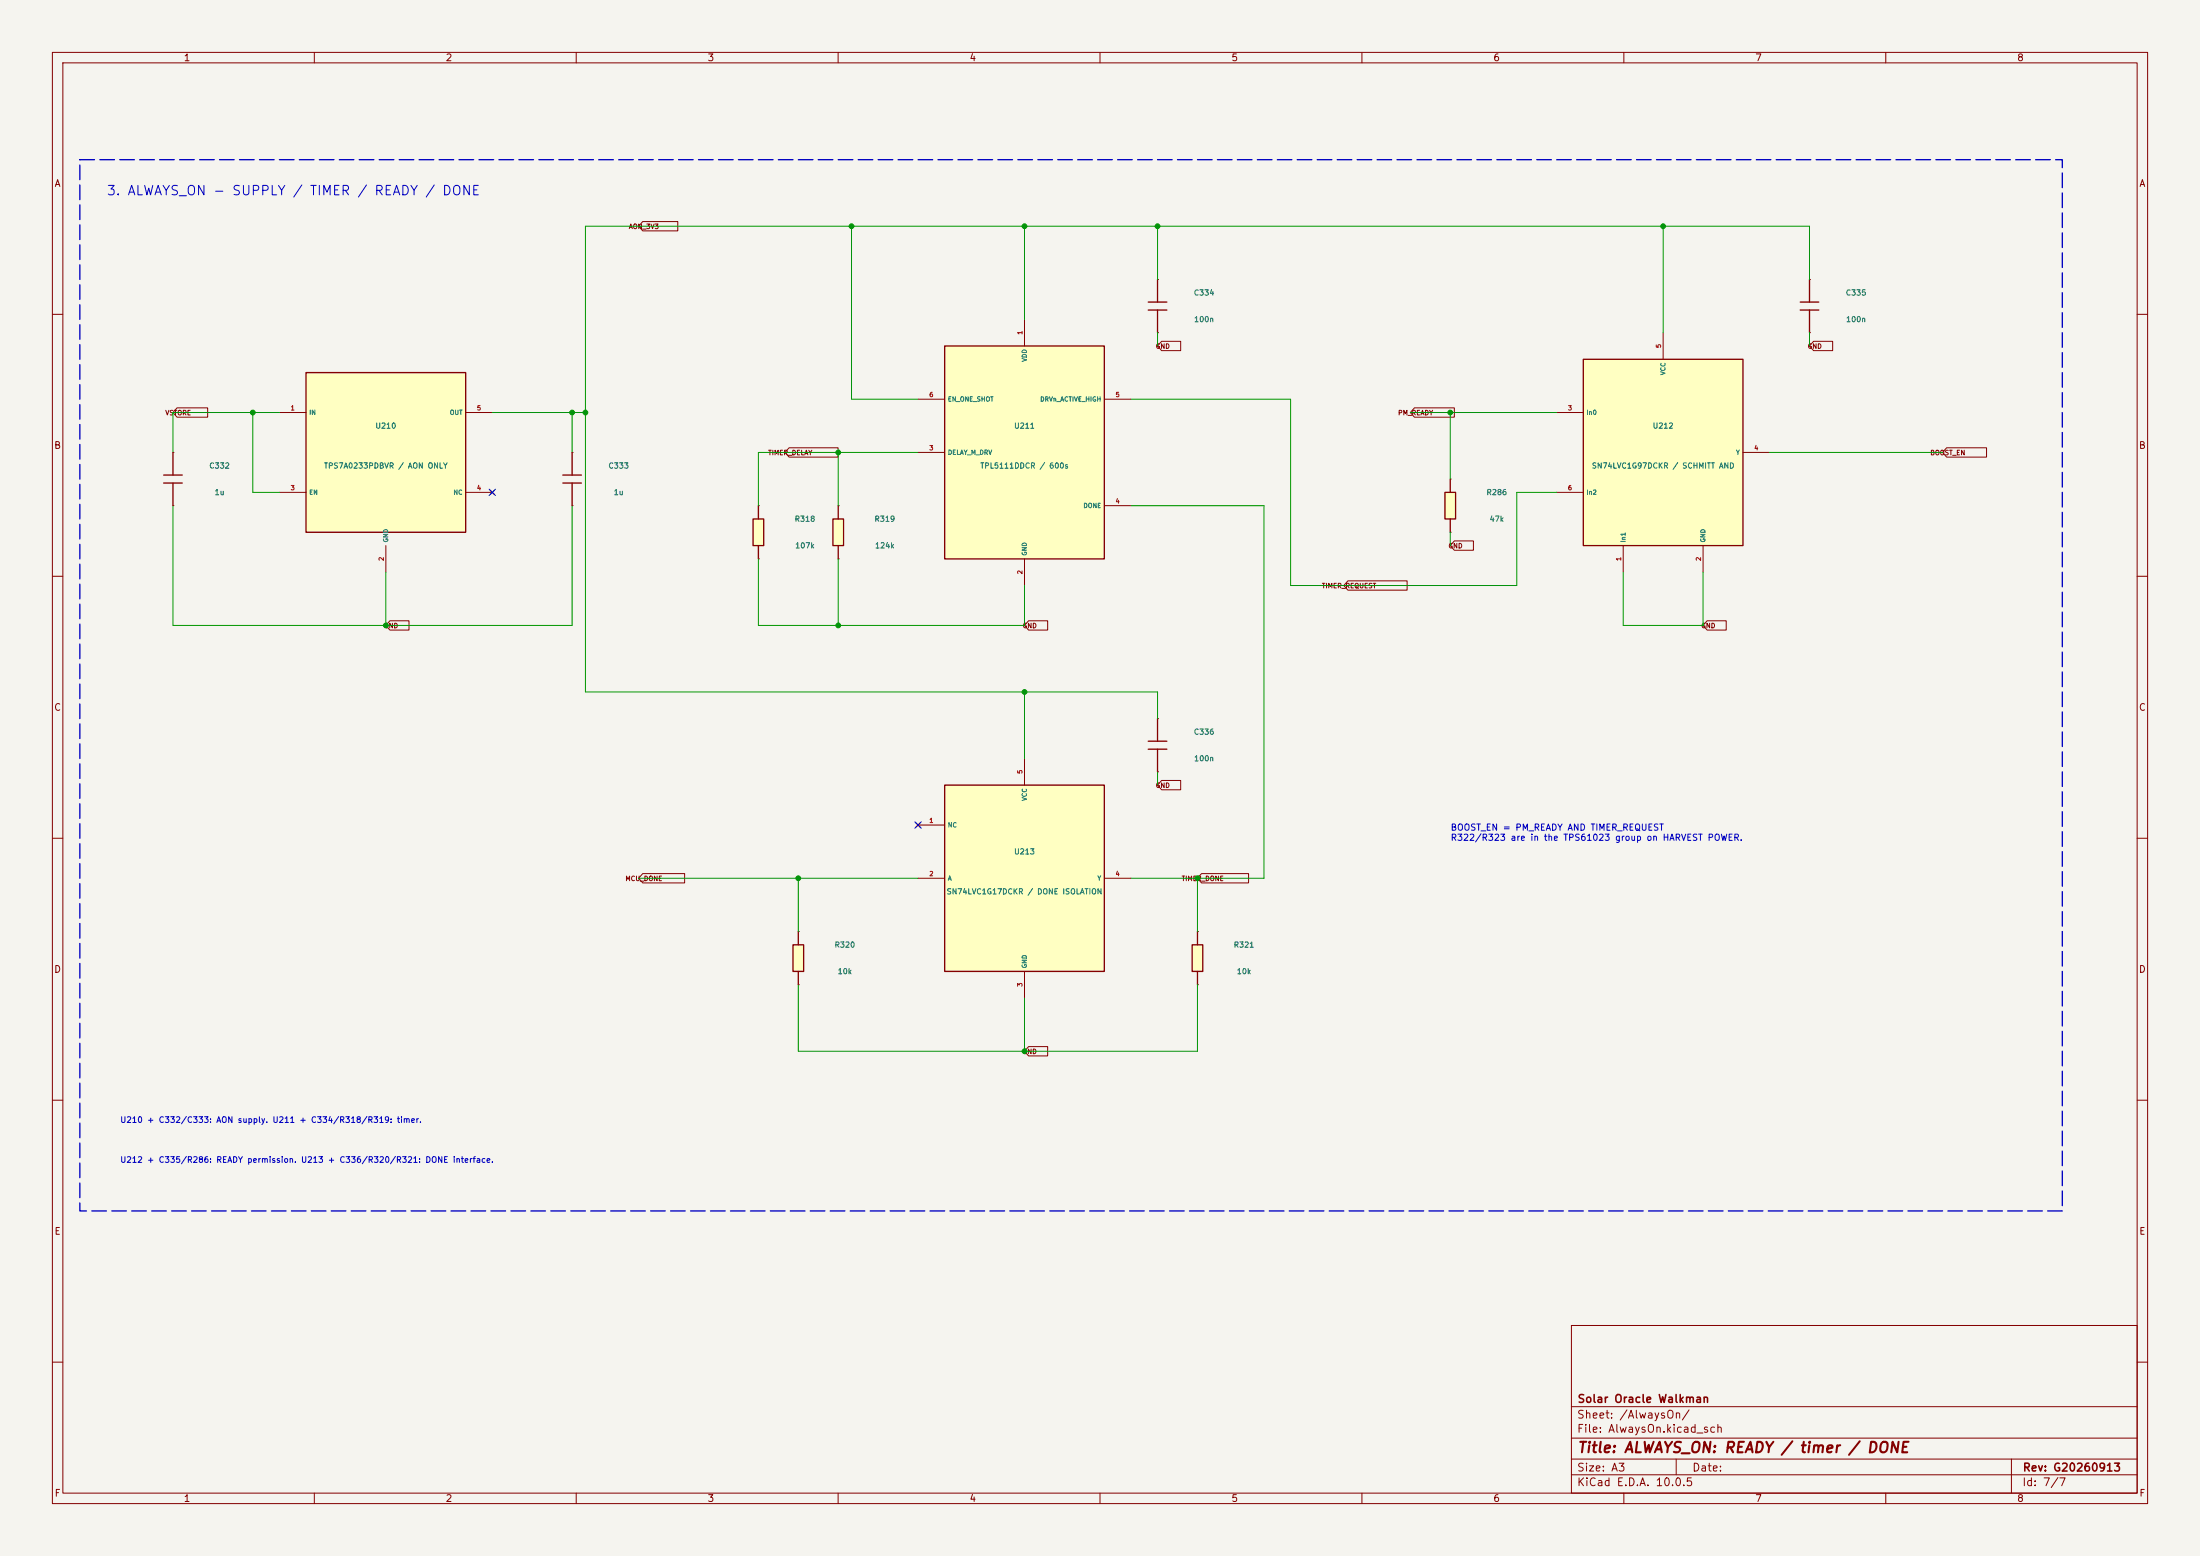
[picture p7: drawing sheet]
(kicad_sch
 (version 20260306)
 (generator "eeschema")
 (generator_version "10.0")
 (paper "A3")
 (title_block
  (title "ALWAYS_ON: READY / timer / DONE")
  (rev "G20260913")
  (company "Solar Oracle Walkman"))
 (lib_symbols
  (symbol "solar_oracle:C"
   (pin_numbers (hide yes))
   (pin_names
    (offset 0) (hide yes)) (exclude_from_sim no) (in_bom yes) (on_board yes)
   (in_pos_files yes)
   (duplicate_pin_numbers_are_jumpers no)
   (property "Reference" "U" (at 0 7.62 0) (show_name no) (do_not_autoplace no) (effects (font (size 1.27 1.27))))
   (property "Value" "C" (at 0 -7.62 0) (show_name no) (do_not_autoplace no) (effects (font (size 1.27 1.27))))
   (property "Footprint" "" (at 0 0 0) (show_name no) (do_not_autoplace no) (hide yes) (effects (font (size 1.27 1.27))))
   (property "Datasheet" "" (at 0 0 0) (show_name no) (do_not_autoplace no) (hide yes) (effects (font (size 1.27 1.27))))
   (property "Description" "" (at 0 0 0) (show_name no) (do_not_autoplace no) (hide yes) (effects (font (size 1.27 1.27))))
   (symbol "C_0_1"
    (polyline (pts (xy -5.08 0) (xy -0.762 0)) (stroke (width 0.254) (type default)) (fill (type none)))
    (polyline (pts (xy -0.762 -1.778) (xy -0.762 1.778)) (stroke (width 0.254) (type default)) (fill (type none)))
    (polyline (pts (xy 0.762 0) (xy 5.08 0)) (stroke (width 0.254) (type default)) (fill (type none)))
    (polyline (pts (xy 0.762 -1.778) (xy 0.762 1.778)) (stroke (width 0.254) (type default)) (fill (type none))))
   (symbol "C_1_1"
    (pin passive line (at -5.08 0 0) (length 0) (name "1" (effects (font (size 1.016 1.016)))) (number "1" (effects (font (size 0.889 0.889)))))
    (pin passive line (at 5.08 0 180) (length 0) (name "2" (effects (font (size 1.016 1.016)))) (number "2" (effects (font (size 0.889 0.889))))))
   (embedded_fonts no))
  (symbol "solar_oracle:PWRGROUP_U10"
   (pin_names
    (offset 0.5)) (exclude_from_sim no) (in_bom yes) (on_board yes)
   (in_pos_files yes)
   (duplicate_pin_numbers_are_jumpers no)
   (property "Reference" "U" (at 0 0 0) (show_name no) (do_not_autoplace no) (effects (font (size 1.016 1.016))))
   (property "Value" "PWRGROUP_U10" (at 0 0 0) (show_name no) (do_not_autoplace no) (effects (font (size 1.016 1.016))))
   (property "Footprint" "" (at 0 0 0) (show_name no) (do_not_autoplace no) (hide yes) (effects (font (size 1.27 1.27))))
   (property "Datasheet" "" (at 0 0 0) (show_name no) (do_not_autoplace no) (hide yes) (effects (font (size 1.27 1.27))))
   (property "Description" "" (at 0 0 0) (show_name no) (do_not_autoplace no) (hide yes) (effects (font (size 1.27 1.27))))
   (symbol "PWRGROUP_U10_0_1"
    (rectangle (start -15.24 15.24) (end 15.24 -15.24) (stroke (width 0.254) (type default)) (fill (type background))))
   (symbol "PWRGROUP_U10_1_1"
    (pin power_in line (at -20.32 7.62 0) (length 5.08) (name "IN" (effects (font (size 0.85 0.85)))) (number "1" (effects (font (size 0.85 0.85)))))
    (pin power_in line (at 0 -22.86 90) (length 5.08) (name "GND" (effects (font (size 0.85 0.85)))) (number "2" (effects (font (size 0.85 0.85)))))
    (pin input line (at -20.32 -7.62 0) (length 5.08) (name "EN" (effects (font (size 0.85 0.85)))) (number "3" (effects (font (size 0.85 0.85)))))
    (pin no_connect line (at 20.32 -7.62 180) (length 5.08) (name "NC" (effects (font (size 0.85 0.85)))) (number "4" (effects (font (size 0.85 0.85)))))
    (pin power_out line (at 20.32 7.62 180) (length 5.08) (name "OUT" (effects (font (size 0.85 0.85)))) (number "5" (effects (font (size 0.85 0.85))))))
   (embedded_fonts no))
  (symbol "solar_oracle:PWRGROUP_U11"
   (pin_names
    (offset 0.5)) (exclude_from_sim no) (in_bom yes) (on_board yes)
   (in_pos_files yes)
   (duplicate_pin_numbers_are_jumpers no)
   (property "Reference" "U" (at 0 0 0) (show_name no) (do_not_autoplace no) (effects (font (size 1.016 1.016))))
   (property "Value" "PWRGROUP_U11" (at 0 0 0) (show_name no) (do_not_autoplace no) (effects (font (size 1.016 1.016))))
   (property "Footprint" "" (at 0 0 0) (show_name no) (do_not_autoplace no) (hide yes) (effects (font (size 1.27 1.27))))
   (property "Datasheet" "" (at 0 0 0) (show_name no) (do_not_autoplace no) (hide yes) (effects (font (size 1.27 1.27))))
   (property "Description" "" (at 0 0 0) (show_name no) (do_not_autoplace no) (hide yes) (effects (font (size 1.27 1.27))))
   (symbol "PWRGROUP_U11_0_1"
    (rectangle (start -15.24 20.32) (end 15.24 -20.32) (stroke (width 0.254) (type default)) (fill (type background))))
   (symbol "PWRGROUP_U11_1_1"
    (pin power_in line (at 0 25.4 270) (length 5.08) (name "VDD" (effects (font (size 0.85 0.85)))) (number "1" (effects (font (size 0.85 0.85)))))
    (pin power_in line (at 0 -25.4 90) (length 5.08) (name "GND" (effects (font (size 0.85 0.85)))) (number "2" (effects (font (size 0.85 0.85)))))
    (pin passive line (at -20.32 0 0) (length 5.08) (name "DELAY_M_DRV" (effects (font (size 0.85 0.85)))) (number "3" (effects (font (size 0.85 0.85)))))
    (pin input line (at 20.32 -10.16 180) (length 5.08) (name "DONE" (effects (font (size 0.85 0.85)))) (number "4" (effects (font (size 0.85 0.85)))))
    (pin output line (at 20.32 10.16 180) (length 5.08) (name "DRVn_ACTIVE_HIGH" (effects (font (size 0.85 0.85)))) (number "5" (effects (font (size 0.85 0.85)))))
    (pin input line (at -20.32 10.16 0) (length 5.08) (name "EN_ONE_SHOT" (effects (font (size 0.85 0.85)))) (number "6" (effects (font (size 0.85 0.85))))))
   (embedded_fonts no))
  (symbol "solar_oracle:PWRGROUP_U12"
   (pin_names
    (offset 0.5)) (exclude_from_sim no) (in_bom yes) (on_board yes)
   (in_pos_files yes)
   (duplicate_pin_numbers_are_jumpers no)
   (property "Reference" "U" (at 0 0 0) (show_name no) (do_not_autoplace no) (effects (font (size 1.016 1.016))))
   (property "Value" "PWRGROUP_U12" (at 0 0 0) (show_name no) (do_not_autoplace no) (effects (font (size 1.016 1.016))))
   (property "Footprint" "" (at 0 0 0) (show_name no) (do_not_autoplace no) (hide yes) (effects (font (size 1.27 1.27))))
   (property "Datasheet" "" (at 0 0 0) (show_name no) (do_not_autoplace no) (hide yes) (effects (font (size 1.27 1.27))))
   (property "Description" "" (at 0 0 0) (show_name no) (do_not_autoplace no) (hide yes) (effects (font (size 1.27 1.27))))
   (symbol "PWRGROUP_U12_0_1"
    (rectangle (start -15.24 17.78) (end 15.24 -17.78) (stroke (width 0.254) (type default)) (fill (type background))))
   (symbol "PWRGROUP_U12_1_1"
    (pin input line (at -7.62 -22.86 90) (length 5.08) (name "In1" (effects (font (size 0.85 0.85)))) (number "1" (effects (font (size 0.85 0.85)))))
    (pin power_in line (at 7.62 -22.86 90) (length 5.08) (name "GND" (effects (font (size 0.85 0.85)))) (number "2" (effects (font (size 0.85 0.85)))))
    (pin input line (at -20.32 7.62 0) (length 5.08) (name "In0" (effects (font (size 0.85 0.85)))) (number "3" (effects (font (size 0.85 0.85)))))
    (pin output line (at 20.32 0 180) (length 5.08) (name "Y" (effects (font (size 0.85 0.85)))) (number "4" (effects (font (size 0.85 0.85)))))
    (pin power_in line (at 0 22.86 270) (length 5.08) (name "VCC" (effects (font (size 0.85 0.85)))) (number "5" (effects (font (size 0.85 0.85)))))
    (pin input line (at -20.32 -7.62 0) (length 5.08) (name "In2" (effects (font (size 0.85 0.85)))) (number "6" (effects (font (size 0.85 0.85))))))
   (embedded_fonts no))
  (symbol "solar_oracle:PWRGROUP_U13"
   (pin_names
    (offset 0.5)) (exclude_from_sim no) (in_bom yes) (on_board yes)
   (in_pos_files yes)
   (duplicate_pin_numbers_are_jumpers no)
   (property "Reference" "U" (at 0 0 0) (show_name no) (do_not_autoplace no) (effects (font (size 1.016 1.016))))
   (property "Value" "PWRGROUP_U13" (at 0 0 0) (show_name no) (do_not_autoplace no) (effects (font (size 1.016 1.016))))
   (property "Footprint" "" (at 0 0 0) (show_name no) (do_not_autoplace no) (hide yes) (effects (font (size 1.27 1.27))))
   (property "Datasheet" "" (at 0 0 0) (show_name no) (do_not_autoplace no) (hide yes) (effects (font (size 1.27 1.27))))
   (property "Description" "" (at 0 0 0) (show_name no) (do_not_autoplace no) (hide yes) (effects (font (size 1.27 1.27))))
   (symbol "PWRGROUP_U13_0_1"
    (rectangle (start -15.24 17.78) (end 15.24 -17.78) (stroke (width 0.254) (type default)) (fill (type background))))
   (symbol "PWRGROUP_U13_1_1"
    (pin no_connect line (at -20.32 10.16 0) (length 5.08) (name "NC" (effects (font (size 0.85 0.85)))) (number "1" (effects (font (size 0.85 0.85)))))
    (pin input line (at -20.32 0 0) (length 5.08) (name "A" (effects (font (size 0.85 0.85)))) (number "2" (effects (font (size 0.85 0.85)))))
    (pin power_in line (at 0 -22.86 90) (length 5.08) (name "GND" (effects (font (size 0.85 0.85)))) (number "3" (effects (font (size 0.85 0.85)))))
    (pin output line (at 20.32 0 180) (length 5.08) (name "Y" (effects (font (size 0.85 0.85)))) (number "4" (effects (font (size 0.85 0.85)))))
    (pin power_in line (at 0 22.86 270) (length 5.08) (name "VCC" (effects (font (size 0.85 0.85)))) (number "5" (effects (font (size 0.85 0.85))))))
   (embedded_fonts no))
  (symbol "solar_oracle:R"
   (pin_numbers (hide yes))
   (pin_names
    (offset 0) (hide yes)) (exclude_from_sim no) (in_bom yes) (on_board yes)
   (in_pos_files yes)
   (duplicate_pin_numbers_are_jumpers no)
   (property "Reference" "U" (at 0 7.62 0) (show_name no) (do_not_autoplace no) (effects (font (size 1.27 1.27))))
   (property "Value" "R" (at 0 -7.62 0) (show_name no) (do_not_autoplace no) (effects (font (size 1.27 1.27))))
   (property "Footprint" "" (at 0 0 0) (show_name no) (do_not_autoplace no) (hide yes) (effects (font (size 1.27 1.27))))
   (property "Datasheet" "" (at 0 0 0) (show_name no) (do_not_autoplace no) (hide yes) (effects (font (size 1.27 1.27))))
   (property "Description" "" (at 0 0 0) (show_name no) (do_not_autoplace no) (hide yes) (effects (font (size 1.27 1.27))))
   (symbol "R_0_1"
    (polyline (pts (xy -5.08 0) (xy -2.54 0)) (stroke (width 0.254) (type default)) (fill (type none)))
    (rectangle (start -2.54 1.016) (end 2.54 -1.016) (stroke (width 0.254) (type default)) (fill (type background)))
    (polyline (pts (xy 2.54 0) (xy 5.08 0)) (stroke (width 0.254) (type default)) (fill (type none))))
   (symbol "R_1_1"
    (pin passive line (at -5.08 0 0) (length 0) (name "1" (effects (font (size 1.016 1.016)))) (number "1" (effects (font (size 0.889 0.889)))))
    (pin passive line (at 5.08 0 180) (length 0) (name "2" (effects (font (size 1.016 1.016)))) (number "2" (effects (font (size 0.889 0.889))))))
   (embedded_fonts no)))
 (polyline
  (pts (xy 15.24 30.48) (xy 393.7 30.48) (xy 393.7 231.14) (xy 15.24 231.14) (xy 15.24 30.48))
  (stroke (width 0.254) (type dash))
  (fill (type none)))
 (text "U212 + C335/R286: READY permission. U213 + C336/R320/R321: DONE interface."
  (exclude_from_sim no)
  (at 22.86 220.98 0)
  (effects (font (size 1.1 1.1)) (justify left top)))
 (text "U210 + C332/C333: AON supply. U211 + C334/R318/R319: timer."
  (exclude_from_sim no)
  (at 22.86 213.36 0)
  (effects (font (size 1.1 1.1)) (justify left top)))
 (text "3. ALWAYS_ON - SUPPLY / TIMER / READY / DONE"
  (exclude_from_sim no)
  (at 20.32 35.56 0)
  (effects (font (size 1.8 1.8)) (justify left top)))
 (text "BOOST_EN = PM_READY AND TIMER_REQUEST\nR322/R323 are in the TPS61023 group on HARVEST POWER."
  (exclude_from_sim no)
  (at 276.86 157.48 0)
  (effects (font (size 1.2 1.2)) (justify left top)))
 (junction
  (at 160.02 119.38)
  (diameter 0)
  (color 0 0 0 0))
 (junction
  (at 111.76 78.74)
  (diameter 0)
  (color 0 0 0 0))
 (junction
  (at 152.4 167.64)
  (diameter 0)
  (color 0 0 0 0))
 (junction
  (at 160.02 86.36)
  (diameter 0)
  (color 0 0 0 0))
 (junction
  (at 195.58 43.18)
  (diameter 0)
  (color 0 0 0 0))
 (junction
  (at 276.86 78.74)
  (diameter 0)
  (color 0 0 0 0))
 (junction
  (at 162.56 43.18)
  (diameter 0)
  (color 0 0 0 0))
 (junction
  (at 317.5 43.18)
  (diameter 0)
  (color 0 0 0 0))
 (junction
  (at 109.22 78.74)
  (diameter 0)
  (color 0 0 0 0))
 (junction
  (at 220.98 43.18)
  (diameter 0)
  (color 0 0 0 0))
 (junction
  (at 73.66 119.38)
  (diameter 0)
  (color 0 0 0 0))
 (junction
  (at 195.58 132.08)
  (diameter 0)
  (color 0 0 0 0))
 (junction
  (at 228.6 167.64)
  (diameter 0)
  (color 0 0 0 0))
 (junction
  (at 48.26 78.74)
  (diameter 0)
  (color 0 0 0 0))
 (junction
  (at 195.58 200.66)
  (diameter 0)
  (color 0 0 0 0))
 (no_connect
  (at 93.98 93.98))
 (no_connect
  (at 175.26 157.48))
 (wire
  (pts (xy 220.98 63.5) (xy 220.98 66.04))
  (stroke (width 0) (type default)))
 (wire
  (pts (xy 152.4 167.64) (xy 152.4 177.8))
  (stroke (width 0) (type default)))
 (wire
  (pts (xy 195.58 43.18) (xy 220.98 43.18))
  (stroke (width 0) (type default)))
 (wire
  (pts (xy 160.02 106.68) (xy 160.02 119.38))
  (stroke (width 0) (type default)))
 (wire
  (pts (xy 276.86 78.74) (xy 276.86 91.44))
  (stroke (width 0) (type default)))
 (wire
  (pts (xy 144.78 86.36) (xy 160.02 86.36))
  (stroke (width 0) (type default)))
 (wire
  (pts (xy 195.58 111.76) (xy 195.58 119.38))
  (stroke (width 0) (type default)))
 (wire
  (pts (xy 220.98 132.08) (xy 220.98 137.16))
  (stroke (width 0) (type default)))
 (wire
  (pts (xy 33.02 78.74) (xy 33.02 86.36))
  (stroke (width 0) (type default)))
 (wire
  (pts (xy 309.88 119.38) (xy 325.12 119.38))
  (stroke (width 0) (type default)))
 (wire
  (pts (xy 317.5 43.18) (xy 345.44 43.18))
  (stroke (width 0) (type default)))
 (wire
  (pts (xy 48.26 93.98) (xy 53.34 93.98))
  (stroke (width 0) (type default)))
 (wire
  (pts (xy 228.6 187.96) (xy 228.6 200.66))
  (stroke (width 0) (type default)))
 (wire
  (pts (xy 195.58 43.18) (xy 195.58 60.96))
  (stroke (width 0) (type default)))
 (wire
  (pts (xy 228.6 167.64) (xy 241.3 167.64))
  (stroke (width 0) (type default)))
 (wire
  (pts (xy 241.3 96.52) (xy 241.3 167.64))
  (stroke (width 0) (type default)))
 (wire
  (pts (xy 160.02 86.36) (xy 175.26 86.36))
  (stroke (width 0) (type default)))
 (wire
  (pts (xy 220.98 147.32) (xy 220.98 149.86))
  (stroke (width 0) (type default)))
 (wire
  (pts (xy 73.66 109.22) (xy 73.66 119.38))
  (stroke (width 0) (type default)))
 (wire
  (pts (xy 162.56 43.18) (xy 195.58 43.18))
  (stroke (width 0) (type default)))
 (wire
  (pts (xy 246.38 111.76) (xy 289.56 111.76))
  (stroke (width 0) (type default)))
 (wire
  (pts (xy 228.6 167.64) (xy 228.6 177.8))
  (stroke (width 0) (type default)))
 (wire
  (pts (xy 309.88 109.22) (xy 309.88 119.38))
  (stroke (width 0) (type default)))
 (wire
  (pts (xy 109.22 78.74) (xy 109.22 86.36))
  (stroke (width 0) (type default)))
 (wire
  (pts (xy 215.9 96.52) (xy 241.3 96.52))
  (stroke (width 0) (type default)))
 (wire
  (pts (xy 195.58 200.66) (xy 228.6 200.66))
  (stroke (width 0) (type default)))
 (wire
  (pts (xy 73.66 119.38) (xy 109.22 119.38))
  (stroke (width 0) (type default)))
 (wire
  (pts (xy 345.44 63.5) (xy 345.44 66.04))
  (stroke (width 0) (type default)))
 (wire
  (pts (xy 289.56 93.98) (xy 297.18 93.98))
  (stroke (width 0) (type default)))
 (wire
  (pts (xy 111.76 78.74) (xy 111.76 132.08))
  (stroke (width 0) (type default)))
 (wire
  (pts (xy 160.02 86.36) (xy 160.02 96.52))
  (stroke (width 0) (type default)))
 (wire
  (pts (xy 111.76 43.18) (xy 162.56 43.18))
  (stroke (width 0) (type default)))
 (wire
  (pts (xy 152.4 187.96) (xy 152.4 200.66))
  (stroke (width 0) (type default)))
 (wire
  (pts (xy 337.82 86.36) (xy 370.84 86.36))
  (stroke (width 0) (type default)))
 (wire
  (pts (xy 109.22 96.52) (xy 109.22 119.38))
  (stroke (width 0) (type default)))
 (wire
  (pts (xy 220.98 43.18) (xy 220.98 53.34))
  (stroke (width 0) (type default)))
 (wire
  (pts (xy 144.78 86.36) (xy 144.78 96.52))
  (stroke (width 0) (type default)))
 (wire
  (pts (xy 215.9 76.2) (xy 246.38 76.2))
  (stroke (width 0) (type default)))
 (wire
  (pts (xy 111.76 132.08) (xy 195.58 132.08))
  (stroke (width 0) (type default)))
 (wire
  (pts (xy 93.98 78.74) (xy 109.22 78.74))
  (stroke (width 0) (type default)))
 (wire
  (pts (xy 215.9 167.64) (xy 228.6 167.64))
  (stroke (width 0) (type default)))
 (wire
  (pts (xy 144.78 119.38) (xy 160.02 119.38))
  (stroke (width 0) (type default)))
 (wire
  (pts (xy 345.44 43.18) (xy 345.44 53.34))
  (stroke (width 0) (type default)))
 (wire
  (pts (xy 195.58 132.08) (xy 220.98 132.08))
  (stroke (width 0) (type default)))
 (wire
  (pts (xy 152.4 167.64) (xy 175.26 167.64))
  (stroke (width 0) (type default)))
 (wire
  (pts (xy 144.78 106.68) (xy 144.78 119.38))
  (stroke (width 0) (type default)))
 (wire
  (pts (xy 195.58 132.08) (xy 195.58 144.78))
  (stroke (width 0) (type default)))
 (wire
  (pts (xy 162.56 43.18) (xy 162.56 76.2))
  (stroke (width 0) (type default)))
 (wire
  (pts (xy 109.22 78.74) (xy 111.76 78.74))
  (stroke (width 0) (type default)))
 (wire
  (pts (xy 246.38 76.2) (xy 246.38 111.76))
  (stroke (width 0) (type default)))
 (wire
  (pts (xy 269.24 78.74) (xy 276.86 78.74))
  (stroke (width 0) (type default)))
 (wire
  (pts (xy 33.02 78.74) (xy 48.26 78.74))
  (stroke (width 0) (type default)))
 (wire
  (pts (xy 33.02 96.52) (xy 33.02 119.38))
  (stroke (width 0) (type default)))
 (wire
  (pts (xy 276.86 101.6) (xy 276.86 104.14))
  (stroke (width 0) (type default)))
 (wire
  (pts (xy 220.98 43.18) (xy 317.5 43.18))
  (stroke (width 0) (type default)))
 (wire
  (pts (xy 152.4 200.66) (xy 195.58 200.66))
  (stroke (width 0) (type default)))
 (wire
  (pts (xy 33.02 119.38) (xy 73.66 119.38))
  (stroke (width 0) (type default)))
 (wire
  (pts (xy 325.12 109.22) (xy 325.12 119.38))
  (stroke (width 0) (type default)))
 (wire
  (pts (xy 195.58 190.5) (xy 195.58 200.66))
  (stroke (width 0) (type default)))
 (wire
  (pts (xy 48.26 78.74) (xy 48.26 93.98))
  (stroke (width 0) (type default)))
 (wire
  (pts (xy 317.5 43.18) (xy 317.5 63.5))
  (stroke (width 0) (type default)))
 (wire
  (pts (xy 162.56 76.2) (xy 175.26 76.2))
  (stroke (width 0) (type default)))
 (wire
  (pts (xy 111.76 43.18) (xy 111.76 78.74))
  (stroke (width 0) (type default)))
 (wire
  (pts (xy 48.26 78.74) (xy 53.34 78.74))
  (stroke (width 0) (type default)))
 (wire
  (pts (xy 276.86 78.74) (xy 297.18 78.74))
  (stroke (width 0) (type default)))
 (wire
  (pts (xy 121.92 167.64) (xy 152.4 167.64))
  (stroke (width 0) (type default)))
 (wire
  (pts (xy 289.56 93.98) (xy 289.56 111.76))
  (stroke (width 0) (type default)))
 (wire
  (pts (xy 160.02 119.38) (xy 195.58 119.38))
  (stroke (width 0) (type default)))
 (global_label "VSTORE"
  (shape input)
  (at 33.02 78.74 0)
  (effects (font (size 0.889 0.889)))
  (property "Intersheetrefs" "${INTERSHEET_REFS}" (at 33.02 78.74 0) (hide yes) (show_name no) (do_not_autoplace no) (effects (font (size 1.27 1.27)))))
 (global_label "GND"
  (shape input)
  (at 220.98 66.04 0)
  (effects (font (size 0.889 0.889)))
  (property "Intersheetrefs" "${INTERSHEET_REFS}" (at 220.98 66.04 0) (hide yes) (show_name no) (do_not_autoplace no) (effects (font (size 1.27 1.27)))))
 (global_label "GND"
  (shape input)
  (at 195.58 119.38 0)
  (effects (font (size 0.889 0.889)))
  (property "Intersheetrefs" "${INTERSHEET_REFS}" (at 195.58 119.38 0) (hide yes) (show_name no) (do_not_autoplace no) (effects (font (size 1.27 1.27)))))
 (global_label "PM_READY"
  (shape input)
  (at 269.24 78.74 0)
  (effects (font (size 0.889 0.889)))
  (property "Intersheetrefs" "${INTERSHEET_REFS}" (at 269.24 78.74 0) (hide yes) (show_name no) (do_not_autoplace no) (effects (font (size 1.27 1.27)))))
 (global_label "BOOST_EN"
  (shape input)
  (at 370.84 86.36 0)
  (effects (font (size 0.889 0.889)))
  (property "Intersheetrefs" "${INTERSHEET_REFS}" (at 370.84 86.36 0) (hide yes) (show_name no) (do_not_autoplace no) (effects (font (size 1.27 1.27)))))
 (global_label "TIMER_DELAY"
  (shape input)
  (at 149.86 86.36 0)
  (effects (font (size 0.889 0.889)))
  (property "Intersheetrefs" "${INTERSHEET_REFS}" (at 149.86 86.36 0) (hide yes) (show_name no) (do_not_autoplace no) (effects (font (size 1.27 1.27)))))
 (global_label "GND"
  (shape input)
  (at 73.66 119.38 0)
  (effects (font (size 0.889 0.889)))
  (property "Intersheetrefs" "${INTERSHEET_REFS}" (at 73.66 119.38 0) (hide yes) (show_name no) (do_not_autoplace no) (effects (font (size 1.27 1.27)))))
 (global_label "TIMER_REQUEST"
  (shape input)
  (at 256.54 111.76 0)
  (effects (font (size 0.889 0.889)))
  (property "Intersheetrefs" "${INTERSHEET_REFS}" (at 256.54 111.76 0) (hide yes) (show_name no) (do_not_autoplace no) (effects (font (size 1.27 1.27)))))
 (global_label "AON_3V3"
  (shape input)
  (at 121.92 43.18 0)
  (effects (font (size 0.889 0.889)))
  (property "Intersheetrefs" "${INTERSHEET_REFS}" (at 121.92 43.18 0) (hide yes) (show_name no) (do_not_autoplace no) (effects (font (size 1.27 1.27)))))
 (global_label "GND"
  (shape input)
  (at 276.86 104.14 0)
  (effects (font (size 0.889 0.889)))
  (property "Intersheetrefs" "${INTERSHEET_REFS}" (at 276.86 104.14 0) (hide yes) (show_name no) (do_not_autoplace no) (effects (font (size 1.27 1.27)))))
 (global_label "TIMER_DONE"
  (shape input)
  (at 228.6 167.64 0)
  (effects (font (size 0.889 0.889)))
  (property "Intersheetrefs" "${INTERSHEET_REFS}" (at 228.6 167.64 0) (hide yes) (show_name no) (do_not_autoplace no) (effects (font (size 1.27 1.27)))))
 (global_label "GND"
  (shape input)
  (at 195.58 200.66 0)
  (effects (font (size 0.889 0.889)))
  (property "Intersheetrefs" "${INTERSHEET_REFS}" (at 195.58 200.66 0) (hide yes) (show_name no) (do_not_autoplace no) (effects (font (size 1.27 1.27)))))
 (global_label "MCU_DONE"
  (shape input)
  (at 121.92 167.64 0)
  (effects (font (size 0.889 0.889)))
  (property "Intersheetrefs" "${INTERSHEET_REFS}" (at 121.92 167.64 0) (hide yes) (show_name no) (do_not_autoplace no) (effects (font (size 1.27 1.27)))))
 (global_label "GND"
  (shape input)
  (at 325.12 119.38 0)
  (effects (font (size 0.889 0.889)))
  (property "Intersheetrefs" "${INTERSHEET_REFS}" (at 325.12 119.38 0) (hide yes) (show_name no) (do_not_autoplace no) (effects (font (size 1.27 1.27)))))
 (global_label "GND"
  (shape input)
  (at 345.44 66.04 0)
  (effects (font (size 0.889 0.889)))
  (property "Intersheetrefs" "${INTERSHEET_REFS}" (at 345.44 66.04 0) (hide yes) (show_name no) (do_not_autoplace no) (effects (font (size 1.27 1.27)))))
 (global_label "GND"
  (shape input)
  (at 220.98 149.86 0)
  (effects (font (size 0.889 0.889)))
  (property "Intersheetrefs" "${INTERSHEET_REFS}" (at 220.98 149.86 0) (hide yes) (show_name no) (do_not_autoplace no) (effects (font (size 1.27 1.27)))))
 (symbol
  (lib_id "solar_oracle:C")
  (at 220.98 58.42 270)
  (unit 1)
  (body_style 1)
  (exclude_from_sim no)
  (in_bom yes)
  (on_board yes)
  (in_pos_files yes)
  (dnp no)
  (property "Reference" "C334" (at 229.87 55.88 90) (show_name no) (do_not_autoplace no) (effects (font (size 1.016 1.016))))
  (property "Value" "100n" (at 229.87 60.96 90) (show_name no) (do_not_autoplace no) (effects (font (size 1.016 1.016))))
  (property "Footprint" "Capacitor_SMD:C_0805_2012Metric" (at 220.98 58.42 90) (hide yes) (show_name no) (do_not_autoplace no) (effects (font (size 1.016 1.016))))
  (property "Datasheet" "" (at 220.98 58.42 90) (hide yes) (show_name no) (do_not_autoplace no) (effects (font (size 1.016 1.016))))
  (property "Description" "" (at 220.98 58.42 90) (hide yes) (show_name no) (do_not_autoplace no) (effects (font (size 1.016 1.016))))
  (property "MPN" "GRM21BR71H104KA01L" (at 220.98 58.42 90) (hide yes) (show_name no) (do_not_autoplace no) (effects (font (size 1.016 1.016))))
  (pin "1")
  (pin "2"))
 (symbol
  (lib_id "solar_oracle:R")
  (at 160.02 101.6 270)
  (unit 1)
  (body_style 1)
  (exclude_from_sim no)
  (in_bom yes)
  (on_board yes)
  (in_pos_files yes)
  (dnp no)
  (property "Reference" "R319" (at 168.91 99.06 90) (show_name no) (do_not_autoplace no) (effects (font (size 1.016 1.016))))
  (property "Value" "124k" (at 168.91 104.14 90) (show_name no) (do_not_autoplace no) (effects (font (size 1.016 1.016))))
  (property "Footprint" "Resistor_SMD:R_0603_1608Metric" (at 160.02 101.6 90) (hide yes) (show_name no) (do_not_autoplace no) (effects (font (size 1.016 1.016))))
  (property "Datasheet" "" (at 160.02 101.6 90) (hide yes) (show_name no) (do_not_autoplace no) (effects (font (size 1.016 1.016))))
  (property "Description" "" (at 160.02 101.6 90) (hide yes) (show_name no) (do_not_autoplace no) (effects (font (size 1.016 1.016))))
  (property "MPN" "RC0603FR-07124KL" (at 160.02 101.6 90) (hide yes) (show_name no) (do_not_autoplace no) (effects (font (size 1.016 1.016))))
  (pin "1")
  (pin "2"))
 (symbol
  (lib_id "solar_oracle:PWRGROUP_U13")
  (at 195.58 167.64 0)
  (unit 1)
  (body_style 1)
  (exclude_from_sim no)
  (in_bom yes)
  (on_board yes)
  (in_pos_files yes)
  (dnp no)
  (property "Reference" "U213" (at 195.58 162.56 0) (show_name no) (do_not_autoplace no) (effects (font (size 1.016 1.016))))
  (property "Value" "SN74LVC1G17DCKR / DONE ISOLATION" (at 195.58 170.18 0) (show_name no) (do_not_autoplace no) (effects (font (size 1.016 1.016))))
  (property "Footprint" "Package_TO_SOT_SMD:SOT-353_SC-70-5" (at 195.58 167.64 0) (hide yes) (show_name no) (do_not_autoplace no) (effects (font (size 1.016 1.016))))
  (property "Datasheet" "https://www.ti.com/lit/ds/symlink/sn74lvc1g17.pdf" (at 195.58 167.64 0) (hide yes) (show_name no) (do_not_autoplace no) (effects (font (size 1.016 1.016))))
  (property "Description" "Powered from AON, not MAIN; Schmitt/Ioff protects TPL DONE in USB-only mode" (at 195.58 167.64 0) (hide yes) (show_name no) (do_not_autoplace no) (effects (font (size 1.016 1.016))))
  (property "MPN" "SN74LVC1G17DCKR" (at 195.58 167.64 0) (hide yes) (show_name no) (do_not_autoplace no) (effects (font (size 1.016 1.016))))
  (pin "1")
  (pin "2")
  (pin "3")
  (pin "4")
  (pin "5"))
 (symbol
  (lib_id "solar_oracle:PWRGROUP_U12")
  (at 317.5 86.36 0)
  (unit 1)
  (body_style 1)
  (exclude_from_sim no)
  (in_bom yes)
  (on_board yes)
  (in_pos_files yes)
  (dnp no)
  (property "Reference" "U212" (at 317.5 81.28 0) (show_name no) (do_not_autoplace no) (effects (font (size 1.016 1.016))))
  (property "Value" "SN74LVC1G97DCKR / SCHMITT AND" (at 317.5 88.9 0) (show_name no) (do_not_autoplace no) (effects (font (size 1.016 1.016))))
  (property "Footprint" "Package_TO_SOT_SMD:SOT-363_SC-70-6" (at 317.5 86.36 0) (hide yes) (show_name no) (do_not_autoplace no) (effects (font (size 1.016 1.016))))
  (property "Datasheet" "https://www.ti.com/lit/ds/symlink/sn74lvc1g97.pdf" (at 317.5 86.36 0) (hide yes) (show_name no) (do_not_autoplace no) (effects (font (size 1.016 1.016))))
  (property "Description" "In1=0 selects AND; Schmitt inputs; Ioff; READY is hysteretic, not per-task energy admission" (at 317.5 86.36 0) (hide yes) (show_name no) (do_not_autoplace no) (effects (font (size 1.016 1.016))))
  (property "MPN" "SN74LVC1G97DCKR" (at 317.5 86.36 0) (hide yes) (show_name no) (do_not_autoplace no) (effects (font (size 1.016 1.016))))
  (pin "1")
  (pin "2")
  (pin "3")
  (pin "4")
  (pin "5")
  (pin "6"))
 (symbol
  (lib_id "solar_oracle:R")
  (at 144.78 101.6 270)
  (unit 1)
  (body_style 1)
  (exclude_from_sim no)
  (in_bom yes)
  (on_board yes)
  (in_pos_files yes)
  (dnp no)
  (property "Reference" "R318" (at 153.67 99.06 90) (show_name no) (do_not_autoplace no) (effects (font (size 1.016 1.016))))
  (property "Value" "107k" (at 153.67 104.14 90) (show_name no) (do_not_autoplace no) (effects (font (size 1.016 1.016))))
  (property "Footprint" "Resistor_SMD:R_0603_1608Metric" (at 144.78 101.6 90) (hide yes) (show_name no) (do_not_autoplace no) (effects (font (size 1.016 1.016))))
  (property "Datasheet" "" (at 144.78 101.6 90) (hide yes) (show_name no) (do_not_autoplace no) (effects (font (size 1.016 1.016))))
  (property "Description" "" (at 144.78 101.6 90) (hide yes) (show_name no) (do_not_autoplace no) (effects (font (size 1.016 1.016))))
  (property "MPN" "RC0603FR-07107KL" (at 144.78 101.6 90) (hide yes) (show_name no) (do_not_autoplace no) (effects (font (size 1.016 1.016))))
  (pin "1")
  (pin "2"))
 (symbol
  (lib_id "solar_oracle:C")
  (at 109.22 91.44 270)
  (unit 1)
  (body_style 1)
  (exclude_from_sim no)
  (in_bom yes)
  (on_board yes)
  (in_pos_files yes)
  (dnp no)
  (property "Reference" "C333" (at 118.11 88.9 90) (show_name no) (do_not_autoplace no) (effects (font (size 1.016 1.016))))
  (property "Value" "1u" (at 118.11 93.98 90) (show_name no) (do_not_autoplace no) (effects (font (size 1.016 1.016))))
  (property "Footprint" "Capacitor_SMD:C_0805_2012Metric" (at 109.22 91.44 90) (hide yes) (show_name no) (do_not_autoplace no) (effects (font (size 1.016 1.016))))
  (property "Datasheet" "" (at 109.22 91.44 90) (hide yes) (show_name no) (do_not_autoplace no) (effects (font (size 1.016 1.016))))
  (property "Description" "" (at 109.22 91.44 90) (hide yes) (show_name no) (do_not_autoplace no) (effects (font (size 1.016 1.016))))
  (property "MPN" "GRM21BR71C105KA01L" (at 109.22 91.44 90) (hide yes) (show_name no) (do_not_autoplace no) (effects (font (size 1.016 1.016))))
  (pin "1")
  (pin "2"))
 (symbol
  (lib_id "solar_oracle:C")
  (at 33.02 91.44 270)
  (unit 1)
  (body_style 1)
  (exclude_from_sim no)
  (in_bom yes)
  (on_board yes)
  (in_pos_files yes)
  (dnp no)
  (property "Reference" "C332" (at 41.91 88.9 90) (show_name no) (do_not_autoplace no) (effects (font (size 1.016 1.016))))
  (property "Value" "1u" (at 41.91 93.98 90) (show_name no) (do_not_autoplace no) (effects (font (size 1.016 1.016))))
  (property "Footprint" "Capacitor_SMD:C_0805_2012Metric" (at 33.02 91.44 90) (hide yes) (show_name no) (do_not_autoplace no) (effects (font (size 1.016 1.016))))
  (property "Datasheet" "" (at 33.02 91.44 90) (hide yes) (show_name no) (do_not_autoplace no) (effects (font (size 1.016 1.016))))
  (property "Description" "" (at 33.02 91.44 90) (hide yes) (show_name no) (do_not_autoplace no) (effects (font (size 1.016 1.016))))
  (property "MPN" "GRM21BR71C105KA01L" (at 33.02 91.44 90) (hide yes) (show_name no) (do_not_autoplace no) (effects (font (size 1.016 1.016))))
  (pin "1")
  (pin "2"))
 (symbol
  (lib_id "solar_oracle:C")
  (at 220.98 142.24 270)
  (unit 1)
  (body_style 1)
  (exclude_from_sim no)
  (in_bom yes)
  (on_board yes)
  (in_pos_files yes)
  (dnp no)
  (property "Reference" "C336" (at 229.87 139.7 90) (show_name no) (do_not_autoplace no) (effects (font (size 1.016 1.016))))
  (property "Value" "100n" (at 229.87 144.78 90) (show_name no) (do_not_autoplace no) (effects (font (size 1.016 1.016))))
  (property "Footprint" "Capacitor_SMD:C_0805_2012Metric" (at 220.98 142.24 90) (hide yes) (show_name no) (do_not_autoplace no) (effects (font (size 1.016 1.016))))
  (property "Datasheet" "" (at 220.98 142.24 90) (hide yes) (show_name no) (do_not_autoplace no) (effects (font (size 1.016 1.016))))
  (property "Description" "" (at 220.98 142.24 90) (hide yes) (show_name no) (do_not_autoplace no) (effects (font (size 1.016 1.016))))
  (property "MPN" "GRM21BR71H104KA01L" (at 220.98 142.24 90) (hide yes) (show_name no) (do_not_autoplace no) (effects (font (size 1.016 1.016))))
  (pin "1")
  (pin "2"))
 (symbol
  (lib_id "solar_oracle:PWRGROUP_U11")
  (at 195.58 86.36 0)
  (unit 1)
  (body_style 1)
  (exclude_from_sim no)
  (in_bom yes)
  (on_board yes)
  (in_pos_files yes)
  (dnp no)
  (property "Reference" "U211" (at 195.58 81.28 0) (show_name no) (do_not_autoplace no) (effects (font (size 1.016 1.016))))
  (property "Value" "TPL5111DDCR / 600s" (at 195.58 88.9 0) (show_name no) (do_not_autoplace no) (effects (font (size 1.016 1.016))))
  (property "Footprint" "Package_TO_SOT_SMD:SOT-23-6" (at 195.58 86.36 0) (hide yes) (show_name no) (do_not_autoplace no) (effects (font (size 1.016 1.016))))
  (property "Datasheet" "https://www.ti.com/lit/ds/symlink/tpl5111.pdf" (at 195.58 86.36 0) (hide yes) (show_name no) (do_not_autoplace no) (effects (font (size 1.016 1.016))))
  (property "Description" "DRVn active HIGH; no DONE gives only50ms off; rail/reset timing must be measured" (at 195.58 86.36 0) (hide yes) (show_name no) (do_not_autoplace no) (effects (font (size 1.016 1.016))))
  (property "MPN" "TPL5111DDCR" (at 195.58 86.36 0) (hide yes) (show_name no) (do_not_autoplace no) (effects (font (size 1.016 1.016))))
  (pin "1")
  (pin "2")
  (pin "3")
  (pin "4")
  (pin "5")
  (pin "6"))
 (symbol
  (lib_id "solar_oracle:PWRGROUP_U10")
  (at 73.66 86.36 0)
  (unit 1)
  (body_style 1)
  (exclude_from_sim no)
  (in_bom yes)
  (on_board yes)
  (in_pos_files yes)
  (dnp no)
  (property "Reference" "U210" (at 73.66 81.28 0) (show_name no) (do_not_autoplace no) (effects (font (size 1.016 1.016))))
  (property "Value" "TPS7A0233PDBVR / AON ONLY" (at 73.66 88.9 0) (show_name no) (do_not_autoplace no) (effects (font (size 1.016 1.016))))
  (property "Footprint" "Package_TO_SOT_SMD:SOT-23-5" (at 73.66 86.36 0) (hide yes) (show_name no) (do_not_autoplace no) (effects (font (size 1.016 1.016))))
  (property "Datasheet" "https://www.ti.com/lit/ds/symlink/tps7a02.pdf" (at 73.66 86.36 0) (hide yes) (show_name no) (do_not_autoplace no) (effects (font (size 1.016 1.016))))
  (property "Description" "" (at 73.66 86.36 0) (hide yes) (show_name no) (do_not_autoplace no) (effects (font (size 1.016 1.016))))
  (property "MPN" "TPS7A0233PDBVR" (at 73.66 86.36 0) (hide yes) (show_name no) (do_not_autoplace no) (effects (font (size 1.016 1.016))))
  (pin "1")
  (pin "2")
  (pin "3")
  (pin "4")
  (pin "5"))
 (symbol
  (lib_id "solar_oracle:R")
  (at 228.6 182.88 270)
  (unit 1)
  (body_style 1)
  (exclude_from_sim no)
  (in_bom yes)
  (on_board yes)
  (in_pos_files yes)
  (dnp no)
  (property "Reference" "R321" (at 237.49 180.34 90) (show_name no) (do_not_autoplace no) (effects (font (size 1.016 1.016))))
  (property "Value" "10k" (at 237.49 185.42 90) (show_name no) (do_not_autoplace no) (effects (font (size 1.016 1.016))))
  (property "Footprint" "Resistor_SMD:R_0603_1608Metric" (at 228.6 182.88 90) (hide yes) (show_name no) (do_not_autoplace no) (effects (font (size 1.016 1.016))))
  (property "Datasheet" "" (at 228.6 182.88 90) (hide yes) (show_name no) (do_not_autoplace no) (effects (font (size 1.016 1.016))))
  (property "Description" "" (at 228.6 182.88 90) (hide yes) (show_name no) (do_not_autoplace no) (effects (font (size 1.016 1.016))))
  (property "MPN" "RC0603FR-0710KL" (at 228.6 182.88 90) (hide yes) (show_name no) (do_not_autoplace no) (effects (font (size 1.016 1.016))))
  (pin "1")
  (pin "2"))
 (symbol
  (lib_id "solar_oracle:C")
  (at 345.44 58.42 270)
  (unit 1)
  (body_style 1)
  (exclude_from_sim no)
  (in_bom yes)
  (on_board yes)
  (in_pos_files yes)
  (dnp no)
  (property "Reference" "C335" (at 354.33 55.88 90) (show_name no) (do_not_autoplace no) (effects (font (size 1.016 1.016))))
  (property "Value" "100n" (at 354.33 60.96 90) (show_name no) (do_not_autoplace no) (effects (font (size 1.016 1.016))))
  (property "Footprint" "Capacitor_SMD:C_0805_2012Metric" (at 345.44 58.42 90) (hide yes) (show_name no) (do_not_autoplace no) (effects (font (size 1.016 1.016))))
  (property "Datasheet" "" (at 345.44 58.42 90) (hide yes) (show_name no) (do_not_autoplace no) (effects (font (size 1.016 1.016))))
  (property "Description" "" (at 345.44 58.42 90) (hide yes) (show_name no) (do_not_autoplace no) (effects (font (size 1.016 1.016))))
  (property "MPN" "GRM21BR71H104KA01L" (at 345.44 58.42 90) (hide yes) (show_name no) (do_not_autoplace no) (effects (font (size 1.016 1.016))))
  (pin "1")
  (pin "2"))
 (symbol
  (lib_id "solar_oracle:R")
  (at 152.4 182.88 270)
  (unit 1)
  (body_style 1)
  (exclude_from_sim no)
  (in_bom yes)
  (on_board yes)
  (in_pos_files yes)
  (dnp no)
  (property "Reference" "R320" (at 161.29 180.34 90) (show_name no) (do_not_autoplace no) (effects (font (size 1.016 1.016))))
  (property "Value" "10k" (at 161.29 185.42 90) (show_name no) (do_not_autoplace no) (effects (font (size 1.016 1.016))))
  (property "Footprint" "Resistor_SMD:R_0603_1608Metric" (at 152.4 182.88 90) (hide yes) (show_name no) (do_not_autoplace no) (effects (font (size 1.016 1.016))))
  (property "Datasheet" "" (at 152.4 182.88 90) (hide yes) (show_name no) (do_not_autoplace no) (effects (font (size 1.016 1.016))))
  (property "Description" "" (at 152.4 182.88 90) (hide yes) (show_name no) (do_not_autoplace no) (effects (font (size 1.016 1.016))))
  (property "MPN" "RC0603FR-0710KL" (at 152.4 182.88 90) (hide yes) (show_name no) (do_not_autoplace no) (effects (font (size 1.016 1.016))))
  (pin "1")
  (pin "2"))
 (symbol
  (lib_id "solar_oracle:R")
  (at 276.86 96.52 270)
  (unit 1)
  (body_style 1)
  (exclude_from_sim no)
  (in_bom yes)
  (on_board yes)
  (in_pos_files yes)
  (dnp no)
  (property "Reference" "R286" (at 285.75 93.98 90) (show_name no) (do_not_autoplace no) (effects (font (size 1.016 1.016))))
  (property "Value" "47k" (at 285.75 99.06 90) (show_name no) (do_not_autoplace no) (effects (font (size 1.016 1.016))))
  (property "Footprint" "Resistor_SMD:R_0603_1608Metric" (at 276.86 96.52 90) (hide yes) (show_name no) (do_not_autoplace no) (effects (font (size 1.016 1.016))))
  (property "Datasheet" "" (at 276.86 96.52 90) (hide yes) (show_name no) (do_not_autoplace no) (effects (font (size 1.016 1.016))))
  (property "Description" "Fail-low bias; approx95uA when READY high; qualify loaded STATUS0 voltage" (at 276.86 96.52 90) (hide yes) (show_name no) (do_not_autoplace no) (effects (font (size 1.016 1.016))))
  (property "MPN" "RC0603FR-0747KL" (at 276.86 96.52 90) (hide yes) (show_name no) (do_not_autoplace no) (effects (font (size 1.016 1.016))))
  (pin "1")
  (pin "2")))
